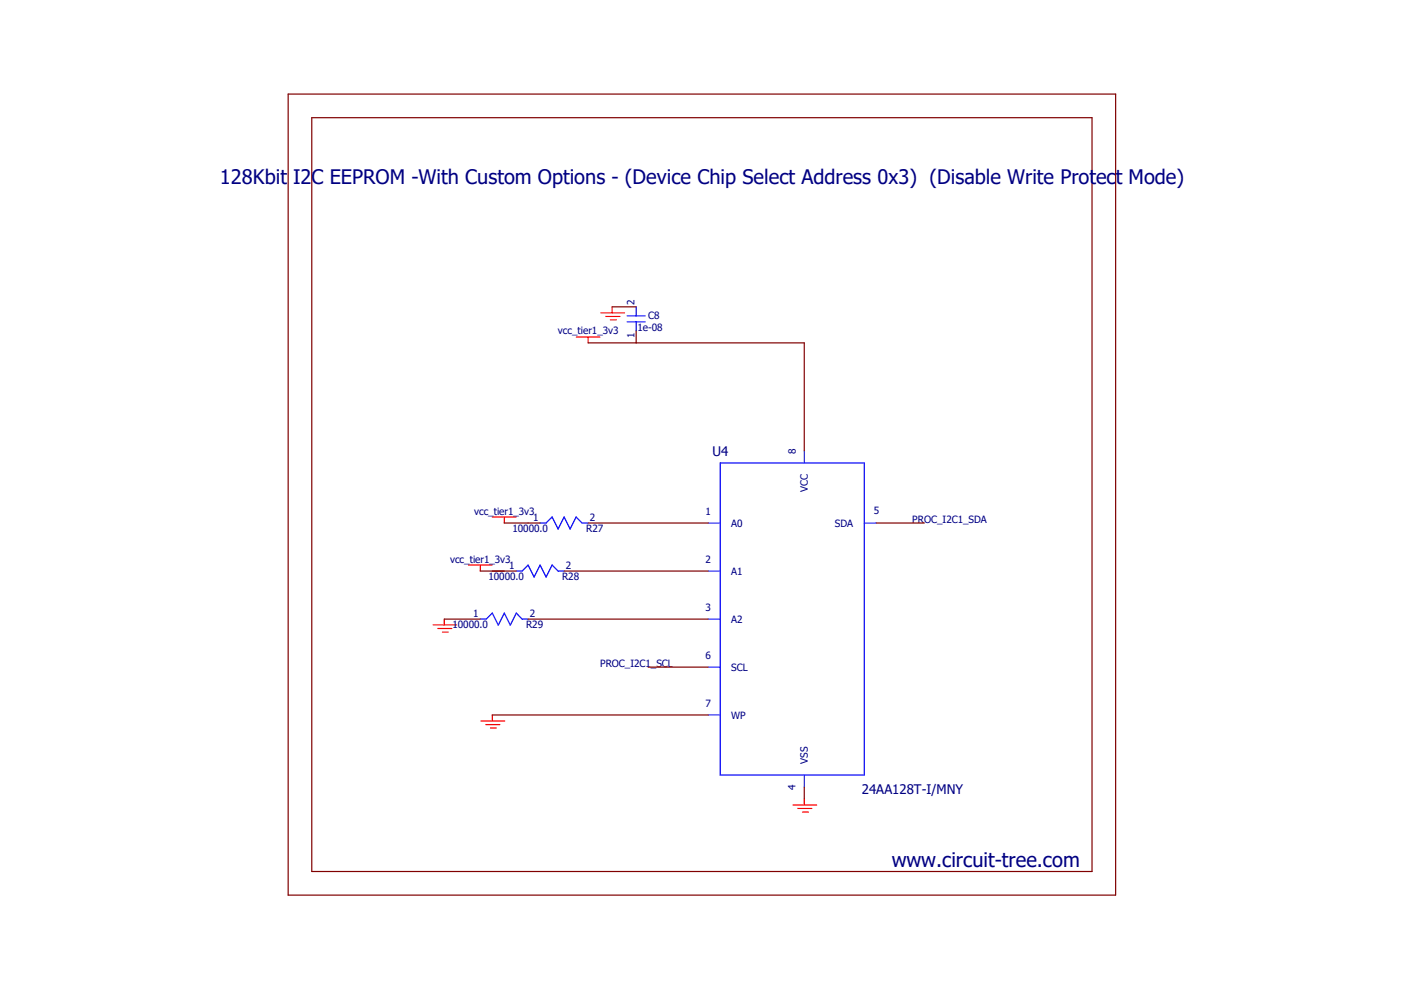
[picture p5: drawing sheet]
<svg xmlns="http://www.w3.org/2000/svg" width="297mm" height="210mm" viewBox="0 0 297 210" stroke-linecap="round" stroke-linejoin="round" font-family="sans-serif">
<path d="M44 19.7l209 170.2M253 19.7l-209 170.2" fill="none" stroke="#fff" stroke-width=".21"/>
<g fill="none" stroke="#f00" stroke-width=".25">
<path d="M121.9 71.3h5M124.4 71.3v1.2M127.1 66.2h5M128.1 66.9h3M129.1 67.6h1.3M129.5 64.9v1.3M99.1 119.5h5M101.6 119.5v1.3M104.1 109.3h5.1M106.7 109.3v1.3M91.6 132.2h5M92.6 132.9h3"/>
<path d="M93.6 133.7h1.2M94 130.9v1.3M101.7 152.5h5.1M102.7 153.2h3M103.8 154h1.2M104.1 151.2v1.3M167.8 170.3h5M168.7 171h3M169.8 171.7h1.2M170.1 169v1.3"/>
</g>
<g fill="none" stroke="#800000" stroke-width=".25">
<path d="M61 19.9h175v169.4h-175zM66 24.9h165v159.4h-165zM124.4 72.5h45.7v22.9M129.5 64.9h5.1M134.6 70v2.5M106.7 110.6h7.6M124.4 110.6h25.4M185.4 110.6h10.1M94 130.9h7.6M101.6 120.8h7.6M111.7 130.9h38.1M119.3 120.8h30.5"/>
<path d="M104.1 151.2h45.7M137.1 141.1h12.7M170.1 166.5v2.5"/>
</g>
<path d="M132.7 66.8h3.8M132.7 68.1h3.8M134.6 64.9v1.9M134.6 68.1v1.9M152.4 97.9h30.4v66h-30.4zM114.3 110.6h1.2l1.3-1.3 1.3 2.6 1.2-2.6 1.3 2.6 1.3-2.6 1.2 1.3h1.3M101.6 130.9h1.3l1.2-1.2 1.3 2.5 1.3-2.5 1.2 2.5 1.3-2.5 1.2 1.2h1.3M109.2 120.8h1.2l1.3-1.3 1.3 2.5 1.3-2.5 1.2 2.5 1.3-2.5 1.3 1.3h1.2" fill="none" stroke="#00f" stroke-width=".25"/>
<path d="M170.1 95.4v2.5M149.8 110.6h2.6M182.8 110.6h2.6M149.8 120.8h2.6M149.8 130.9h2.6M149.8 141.1h2.6M149.8 151.2h2.6M170.1 163.9v2.6" fill="none" stroke="#00f" stroke-width=".21"/>
<g font-size="4.2" fill="#000080">
<text x="46.5" y="38.9">128Kbit I2C EEPROM -With Custom Options - (Device Chip Select Address 0x3) (Disable Write Protect Mode)</text>
<text x="188.6" y="183.3">www.circuit-tree.com</text>
</g>
<g font-size="2.8" fill="#000080">
<text x="150.7" y="96.4">U4</text>
<text x="182.3" y="167.9">24AA128T-I/MNY</text>
</g>
<g font-size="2.1" fill="#000080">
<text x="134.2" y="64.6" transform="rotate(-90 134.2 64.6)">2</text>
<text x="118" y="70.7">vcc_tier1_3v3</text>
<text x="134.2" y="71.5" transform="rotate(-90 134.2 71.5)">1</text>
<text x="134.9" y="70">1e-08</text>
<text x="137.1" y="67.4">C8</text>
<text x="168.4" y="96" transform="rotate(-90 168.4 96)">8</text>
<text x="170.9" y="104.1" transform="rotate(-90 170.9 104.1)">VCC</text>
<text x="100.3" y="108.8">vcc_tier1_3v3</text>
<text x="108.4" y="112.5">10000.0</text>
<text x="112.8" y="110.3">1</text>
<text x="124" y="112.5">R27</text>
<text x="124.8" y="110.3">2</text>
<text x="149.2" y="108.8">1</text>
<text x="154.7" y="111.4">A0</text>
<text x="176.6" y="111.4">SDA</text>
<text x="184.8" y="108.8">5</text>
<text x="193" y="110.6">PROC_I2C1_SDA</text>
<text x="95.2" y="119">vcc_tier1_3v3</text>
<text x="149.2" y="119">2</text>
<text x="103.3" y="122.7">10000.0</text>
<text x="107.7" y="120.4">1</text>
<text x="118.9" y="122.7">R28</text>
<text x="119.7" y="120.4">2</text>
<text x="154.7" y="121.5">A1</text>
<text x="100.1" y="130.6">1</text>
<text x="112.1" y="130.6">2</text>
<text x="149.2" y="129.2">3</text>
<text x="154.7" y="131.7">A2</text>
<text x="95.7" y="132.8">10000.0</text>
<text x="111.3" y="132.8">R29</text>
<text x="127" y="141.1">PROC_I2C1_SCL</text>
<text x="149.2" y="139.3">6</text>
<text x="154.7" y="141.9">SCL</text>
<text x="149.2" y="149.4">7</text>
<text x="154.7" y="152">WP</text>
<text x="170.9" y="161.6" transform="rotate(-90 170.9 161.6)">VSS</text>
<text x="168.3" y="167" transform="rotate(-90 168.3 167)">4</text>
</g>
</svg>
